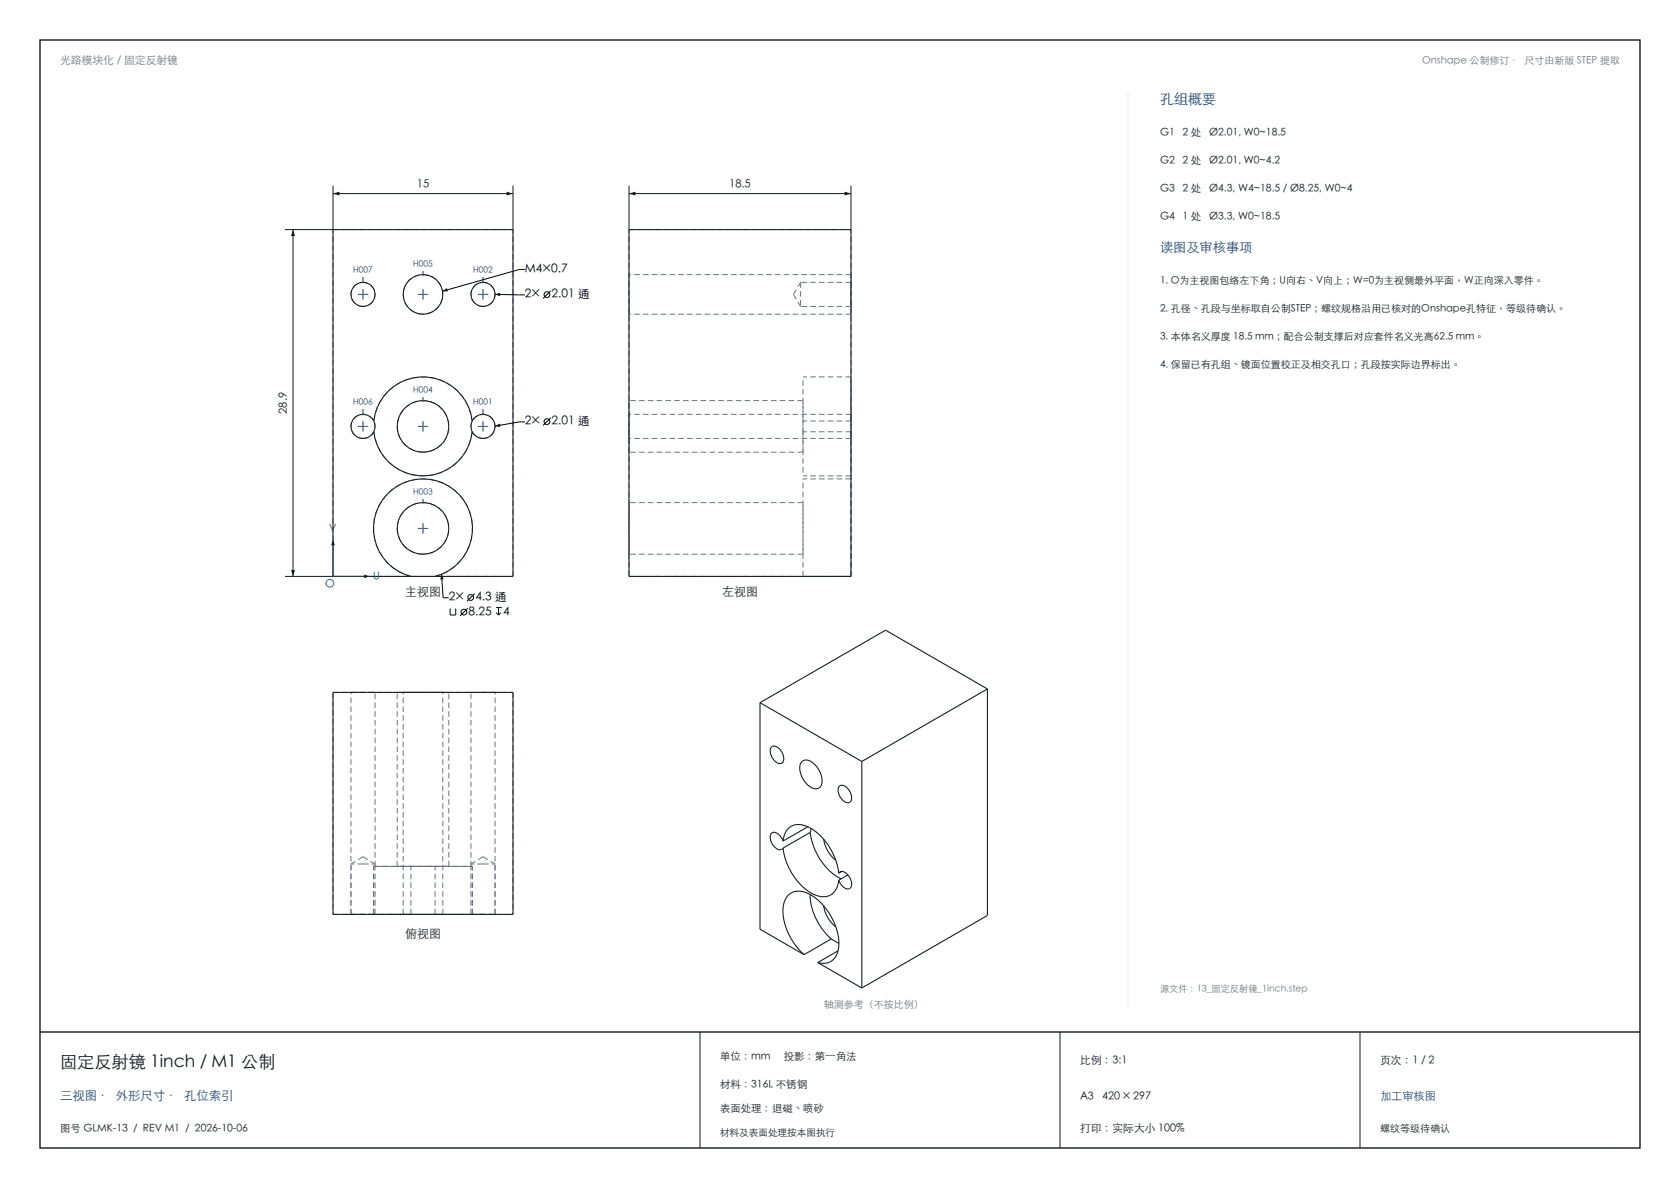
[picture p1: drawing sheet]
<svg xmlns="http://www.w3.org/2000/svg" width="420mm" height="297mm" viewBox="0 0 420 297" stroke-linecap="round" stroke-linejoin="round" font-family="sans-serif">
<path d="M10 10h400v277h-400zM10 258h400" fill="none" stroke="#141a21" stroke-width=".35"/>
<path d="M83.3 46.4v11M83.3 48.4h45M128.3 46.4v11M175 258v29M265 258v29M340 258v29" fill="none" stroke="#141a21" stroke-width=".25"/>
<g fill="none" stroke="#6b7580" stroke-width=".25" stroke-dasharray="1.4 .8" stroke-linecap="butt">
<path d="M83.3 57.4h45M157.3 57.4h55.5M90.8 70.6a3 3 0 0 1 3 3 3 3 0 0 1-3 3M90.8 76.6a3 3 0 0 1-3.1-3 3 3 0 0 1 3.1-3M105.8 78.5a5 5 0 0 1-4.5-7.1 5 5 0 0 1 8.3-.9 5 5 0 0 1-2.8 7.9l-1 .1M120.8 70.6a3 3 0 0 1 3 3 3 3 0 0 1-3 3M120.8 76.6a3 3 0 0 1-3.1-3 3 3 0 0 1 3.1-3M157.3 78.5v-9.9M198.3 73.6l1.9-3M198.3 73.6l1.9 3M200.2 70.6v6M212.8 76.6v-6"/>
<path d="M212.8 78.5v-9.9M212.8 78.5h-55.5M212.8 76.6h-12.6M212.8 68.6h-55.5M212.8 70.6h-12.6M212.8 94.2h-12M90.8 109.6a3 3 0 0 1-2.8-4.3 3 3 0 0 1 5-.7 3 3 0 0 1-1.4 4.9l-.8 .1M93.4 105.3a12.4 12.4 0 0 1 12.4-11.1 12.4 12.4 0 0 1 12.3 11.1M105.8 113a6.4 6.4 0 0 1-5.8-9.3 6.4 6.4 0 0 1 10.9-1 6.4 6.4 0 0 1-3.9 10.2l-1.2 .1M118.1 107.9a12.4 12.4 0 0 1-12.3 11.1 12.4 12.4 0 0 1-12.4-11.1M120.8 109.6a3 3 0 0 1-2.8-4.3 3 3 0 0 1 5-.7 3 3 0 0 1-1.4 4.9l-.8 .1M157.3 109.6v-6"/>
<path d="M157.3 113v-12.9M200.8 105.3v-11.1M200.8 107.9v11.1M200.8 113h-43.5M200.8 113v-12.9M200.8 107.9v-2.6M200.8 100.1h-43.5M212.8 107.9v11.1M212.8 107.9v1.7M212.8 109.6v-6M212.8 103.6v1.7M212.8 105.3v-11.1"/>
<path d="M212.8 105.3h-12M212.8 107.9h-12M212.8 109.6h-55.5M212.8 119h-12M212.8 119.7h-12M212.8 103.6h-55.5M105.8 138.5a6.4 6.4 0 0 1-5.8-9.3 6.4 6.4 0 0 1 10.9-1 6.4 6.4 0 0 1-3.9 10.2l-1.2 .1M157.3 138.5v-12.9M200.8 138.5h-43.5M200.8 138.5v-12.9M200.8 125.6h-43.5M83.3 144.1h45"/>
<path d="M83.3 144.1v-86.7M102.7 144.1a12.4 12.4 0 0 1-7.1-19 12.4 12.4 0 0 1 20.3 0 12.4 12.4 0 0 1-7.1 19M128.3 144.1v-86.7M157.3 144.1h55.5M157.3 144.1v-86.7M200.8 144.1v-24.4M212.8 144.1v-24.4M212.8 144.1v-86.7M212.8 144.1h-12M83.3 173.1v55.5M83.3 173.1h45M87.7 173.1h6.1"/>
<path d="M90.8 173.1h-3.1M93.8 173.1h-3M99.3 173.1h12.9M100.8 173.1h9.9M105.8 173.1h-6.5M105.8 173.1h-5M110.7 173.1h-4.9M112.2 173.1h-6.4M117.7 173.1h6.1M120.8 173.1h-3.1M123.8 173.1h-3M128.3 173.1v55.5"/>
<path d="M90.8 216h3M90.8 216h-3.1M90.8 214.2l-3.1 1.8M90.8 214.2l3 1.8M93.4 216.6h24.7M93.4 216.6h.4M93.8 216.6v-43.5M99.3 216.6h12.9M99.3 216.6v-43.5M102.7 216.6h-9.3M105.8 216.6h-6.5M108.8 216.6h-6.1"/>
<path d="M112.2 216.6h-6.4M112.2 216.6v-43.5M117.7 216.6v-43.5M118.1 216.6h-.4M118.1 216.6h-9.3M120.8 216h3M120.8 216h-3.1M120.8 214.2l-3.1 1.8M120.8 214.2l3 1.8M83.3 228.6h19.4M87.7 228.6h6.1M87.7 228.6h5.7"/>
<path d="M87.7 228.6v-12.6M87.7 228.6v-55.5M90.8 228.6h-3.1M93.4 228.6h24.7M93.4 228.6v-12M93.4 228.6h-2.6M93.8 228.6h-3M93.8 228.6v-12.6M100.8 228.6h9.9M100.8 228.6v-55.5M102.7 228.6h-9.3M102.7 228.6v-12"/>
<path d="M105.8 228.6h-5M108.8 228.6h19.5M108.8 228.6v-12M110.7 228.6h-4.9M110.7 228.6v-55.5M117.7 228.6h6.1M117.7 228.6v-12.6M118.1 228.6h-24.7M118.1 228.6h5.7M118.1 228.6v-12M118.1 228.6h-9.3M120.8 228.6h-3.1"/>
<path d="M120.8 228.6h-2.7M123.8 228.6h-3M123.8 228.6v-12.6M123.8 228.6v-55.5"/>
</g>
<g fill="none" stroke="#141a21" stroke-width=".27">
<path d="M83.3 57.4h45v86.7h-45zM157.3 57.4h55.5v86.7h-55.5zM93.4 107.9a12.4 12.4 0 0 0 12.4 11.1 12.4 12.4 0 0 0 12.3-11.1M93.4 105.3a3 3 0 0 0-4.5-1 3 3 0 0 0 0 4.6 3 3 0 0 0 4.5-1M93.4 105.3a12.4 12.4 0 0 1 12.4-11.1 12.4 12.4 0 0 1 12.3 11.1M93.4 105.3a3 3 0 0 1 0 2.6M118.1 105.3a3 3 0 0 1 4.5-1 3 3 0 0 1 0 4.6 3 3 0 0 1-4.5-1M118.1 105.3a3 3 0 0 0 0 2.6M102.7 144.1a12.4 12.4 0 0 1-7.1-19 12.4 12.4 0 0 1 20.3 0 12.4 12.4 0 0 1-7.1 19M83.3 173.1h45v55.5h-45z"/>
<circle cx="90.8" cy="73.6" r="3"/>
<circle cx="105.8" cy="73.6" r="5"/>
<circle cx="120.8" cy="73.6" r="3"/>
<circle cx="105.8" cy="106.6" r="6.5"/>
<circle cx="105.8" cy="132.1" r="6.5"/>
</g>
<g fill="#141a21">
<path d="M83.3 48.4l1.6-.5v1z"/>
<path d="M126.7 47.9l1.6 .5-1.6 .5z"/>
</g>
<path d="M71.3 57.4h12M73.3 57.4v86.7M71.3 144.1h12" fill="none" stroke="#141a21" stroke-width=".25"/>
<g fill="#141a21">
<path d="M72.8 142.5h.9l-.4 1.6z"/>
<path d="M73.3 57.4l.4 1.6h-.9z"/>
</g>
<path d="M157.3 46.4v11M157.3 48.4h55.5M212.8 46.4v11" fill="none" stroke="#141a21" stroke-width=".25"/>
<g fill="#141a21">
<path d="M157.3 48.4l1.6-.5v1z"/>
<path d="M211.2 47.9l1.6 .5-1.6 .5z"/>
</g>
<path d="M83.3 135.1v9h9" fill="none" stroke="#144578" stroke-width=".25"/>
<g fill="#141a21">
<path d="M91.1 143.6l1.2 .5-1.2 .5z"/>
<path d="M83.3 135.1l.4 1.2h-.9z"/>
</g>
<g fill="none" stroke="#144578" stroke-width=".25">
<path d="M89.5 73.6h2.6M90.8 72.3v2.6M104.5 73.6h2.6M105.8 72.3v2.6M119.5 73.6h2.6M120.8 72.3v2.6M105.8 99.2v.9M89.5 106.6h2.6M90.8 105.3v2.6M104.5 106.6h2.6M105.8 105.3v2.6M119.5 106.6h2.6"/>
<path d="M120.8 105.3v2.6M104.5 132.1h2.6M105.8 130.8v2.6"/>
</g>
<circle cx="105.8" cy="100.1" r=".23" fill="#144578"/>
<path d="M105.8 67.7v.9" fill="none" stroke="#144578" stroke-width=".25"/>
<circle cx="105.8" cy="68.6" r=".23" fill="#144578"/>
<path d="M120.8 102.2v1.4" fill="none" stroke="#144578" stroke-width=".25"/>
<circle cx="120.8" cy="103.6" r=".23" fill="#144578"/>
<path d="M120.8 69.2v1.4" fill="none" stroke="#144578" stroke-width=".25"/>
<circle cx="120.8" cy="70.6" r=".23" fill="#144578"/>
<path d="M90.8 102.2v1.4" fill="none" stroke="#144578" stroke-width=".25"/>
<circle cx="90.8" cy="103.6" r=".23" fill="#144578"/>
<path d="M90.8 69.2v1.4" fill="none" stroke="#144578" stroke-width=".25"/>
<circle cx="90.8" cy="70.6" r=".23" fill="#144578"/>
<path d="M105.8 124.7v.9" fill="none" stroke="#144578" stroke-width=".25"/>
<circle cx="105.8" cy="125.6" r=".23" fill="#144578"/>
<g fill="none" stroke="#141a21" stroke-width=".27">
<path d="M190 175.7v56.6l11 6.4M190 175.7l25.5 14.7M246.9 172.2v56.7l-31.4 18.1M246.9 172.2l-31.4 18.2M246.9 172.2l-25.5-14.7-31.4 18.2M192.9 186.7a1.68 1.68 0 0 1 2.3 .9 2.45 2.45 0 0 1 .2 3.2l-.2 .1a3 3 0 0 1-2.3-4.2zM200.5 190.4a2.07 2.07 0 0 1 2.8 .3 5.6 5.6 0 0 1 2 5.6 1.79 1.79 0 0 1-3 .3 5.4 5.4 0 0 1-2-5.9zM209.8 196.5a1.68 1.68 0 0 1 2.4 .9 2.45 2.45 0 0 1 .2 3.2l-.2 .1a3 3 0 0 1-2.4-4.2zM215.5 190.4v56.6M195.8 212a15.4 15.4 0 0 0 7.5 11.5 4 4 0 0 0 5.5-.8l.5-.9 .4-1.7M195.8 210.3a2.5 2.5 0 0 0-2.8-2.1 1.88 1.88 0 0 0-.1 2.5 2.21 2.21 0 0 0 2.5 1.6l.4-.3M195.8 210.3a4.1 4.1 0 0 1 2.1-3.8 4.1 4.1 0 0 1 4.2 .3 15.3 15.3 0 0 1 7.6 11.5"/>
<path d="M202 206.7l-6.2 3.6M202.6 208.1a15.3 15.3 0 0 0 7.7 11.6M202.6 208.1l-6.8 3.9M202.7 207.1l-.1 1M205.9 209.8a8.4 8.4 0 0 0 3.1 5.3M209.7 218.3a1.32 1.32 0 0 1 2.2 .3 2.58 2.58 0 0 1 .5 3.5l-.5 .2a3.1 3.1 0 0 1-2.2-2.2M210.5 217.9l-.8 .4M212 218.7l-2.3 1.4M201 238.7a15.3 15.3 0 0 1-5.2-11.9 4 4 0 0 1 6.2-3.4 14.8 14.8 0 0 1 7.6 14 3.8 3.8 0 0 1-5.2 3.2M202.5 223.6a15.3 15.3 0 0 0 5.3 11.1M205.9 226.4a8.4 8.4 0 0 0 3.1 5.3M207.8 234.7l1.9 1.2"/>
<path d="M207.8 234.7l-6.8 4M209.5 237.7l-5.1 2.9M204.4 240.6l11.1 6.4"/>
</g>
<path d="M282 23v229" fill="none" stroke="#e6edf2" stroke-width=".25"/>
<g fill="none" stroke="#000" stroke-width=".25">
<path d="M123.8 73.6l7.4 .1M131.2 67.4h-1.4l-19.2 5.4M137.7 72.7l-1.9 1.9M131.2 105.5h-1.4l-6 1M137.7 104.5l-1.9 1.9M110.4 143.6l.4 5.8h1.4M112.5 152.1v1.7h1.4v-1.7M116.9 152.1l-1.9 1.9M118.6 148.4l-1.9 1.9M124 151.9h1.4M124.1 153.2l.5 .6M124.6 151.9v1.9"/>
<path d="M125.2 153.2l-.6 .6"/>
<circle cx="136.7" cy="73.7" r=".72"/>
<circle cx="136.7" cy="105.4" r=".72"/>
<circle cx="116" cy="153" r=".72"/>
<circle cx="117.7" cy="149.4" r=".72"/>
</g>
<path d="M110.6 72.8l1.1-.8 .3 .9zM123.8 73.6l1.2-.4v.8zM123.8 106.5l1.1-.6 .2 .8zM110.4 143.6l.5 1.2-.8 .1z" fill="#000"/>
<text font-size="4.3" fill="#141a21" x="15" y="267">固定反射镜 1inch / M1 公制</text>
<text font-size="3.5" fill="#144578" x="290" y="26">孔组概要</text>
<text font-size="3.3" fill="#144578" x="290" y="63">读图及审核事项</text>
<text font-size="3.1" fill="#144578" x="15" y="275">三视图 · 外形尺寸 · 孔位索引</text>
<g font-size="3">
<text x="131.2" y="68.3">M4×0.7</text>
<text x="131.2" y="74.6">2×</text>
<text x="137.9" y="74.6">2.01 通</text>
<text x="131.2" y="106.4">2×</text>
<text x="137.9" y="106.4">2.01 通</text>
<text x="112.2" y="150.3">2×</text>
<text x="117.1" y="154">8.25</text>
<text x="118.8" y="150.3">4.3 通</text>
<text x="125.8" y="154">4</text>
</g>
<g font-size="3" fill="#141a21">
<text x="101.3" y="149.1">主视图</text>
<text x="180.5" y="149.1">左视图</text>
<text x="101.3" y="234.6">俯视图</text>
</g>
<g font-size="2.8" fill="#141a21">
<text x="104.2" y="47.1">15</text>
<text x="182.3" y="47.1">18.5</text>
<text x="71.9" y="103.5" transform="rotate(-90 71.9 103.5)">28.9</text>
</g>
<g font-size="2.8" fill="#144578">
<text x="81.3" y="147.1">O</text>
<text x="345" y="275">加工审核图</text>
</g>
<text font-size="2.7" fill="#6b7580" x="15" y="16">光路模块化 / 固定反射镜</text>
<g font-size="2.7" fill="#141a21">
<text x="270" y="266">比例：3:1</text>
<text x="345" y="266">页次：1 / 2</text>
<text x="270" y="275">A3</text>
<text x="275.5" y="275">420 × 297</text>
<text x="270" y="283">打印：实际大小 100%</text>
</g>
<g font-size="2.6" fill="#141a21">
<text x="290" y="34">G1</text>
<text x="295.7" y="34">2 处</text>
<text x="302.3" y="34">Ø2.01, W0~18.5</text>
<text x="290" y="41">G2</text>
<text x="295.7" y="41">2 处</text>
<text x="302.3" y="41">Ø2.01, W0~4.2</text>
<text x="290" y="48">G3</text>
<text x="295.7" y="48">2 处</text>
<text x="302.3" y="48">Ø4.3, W4~18.5 / Ø8.25, W0~4</text>
<text x="290" y="55">G4</text>
<text x="295.7" y="55">1 处</text>
<text x="302.3" y="55">Ø3.3, W0~18.5</text>
<text x="180" y="265">单位：mm</text>
<text x="195.9" y="265">投影：第一角法</text>
<text x="180" y="272">材料：316L 不锈钢</text>
<text x="180" y="278">表面处理：退磁、喷砂</text>
<text x="15" y="283">图号 GLMK-13 / REV M1 / 2026-10-06</text>
</g>
<g font-size="2.6" fill="#144578">
<text x="82.3" y="133.1">V</text>
<text x="93.3" y="144.9">U</text>
</g>
<g font-size="2.5" fill="#6b7580">
<text x="355.5" y="16">Onshape 公制修订 · 尺寸由新版 STEP 提取</text>
<text x="205.9" y="252">轴测参考（不按比例）</text>
</g>
<g font-size="2.5" fill="#141a21">
<text x="290" y="71">1. O为主视图包络左下角；U向右、V向上；W=0为主视侧最外平面，W正向深入零件。</text>
<text x="290" y="78">2. 孔径、孔段与坐标取自公制STEP；螺纹规格沿用已核对的Onshape孔特征，等级待确认。</text>
<text x="290" y="85">3. 本体名义厚度 18.5 mm；配合公制支撑后对应套件名义光高62.5 mm。</text>
<text x="290" y="92">4. 保留已有孔组、镜面位置校正及相交孔口；孔段按实际边界标出。</text>
<text x="345" y="283">螺纹等级待确认</text>
</g>
<text font-size="2.4" fill="#141a21" x="180" y="284">材料及表面处理按本图执行</text>
<text font-size="2.3" fill="#6b7580" x="290" y="248">源文件：13_固定反射镜_1inch.step</text>
<g font-size="2.1" fill="#144578">
<text x="88.3" y="68.4">H007</text>
<text x="103.3" y="66.9">H005</text>
<text x="118.3" y="68.4">H002</text>
<text x="88.3" y="101.4">H006</text>
<text x="103.3" y="98.4">H004</text>
<text x="118.3" y="101.4">H001</text>
<text x="103.3" y="123.9">H003</text>
</g>
</svg>
